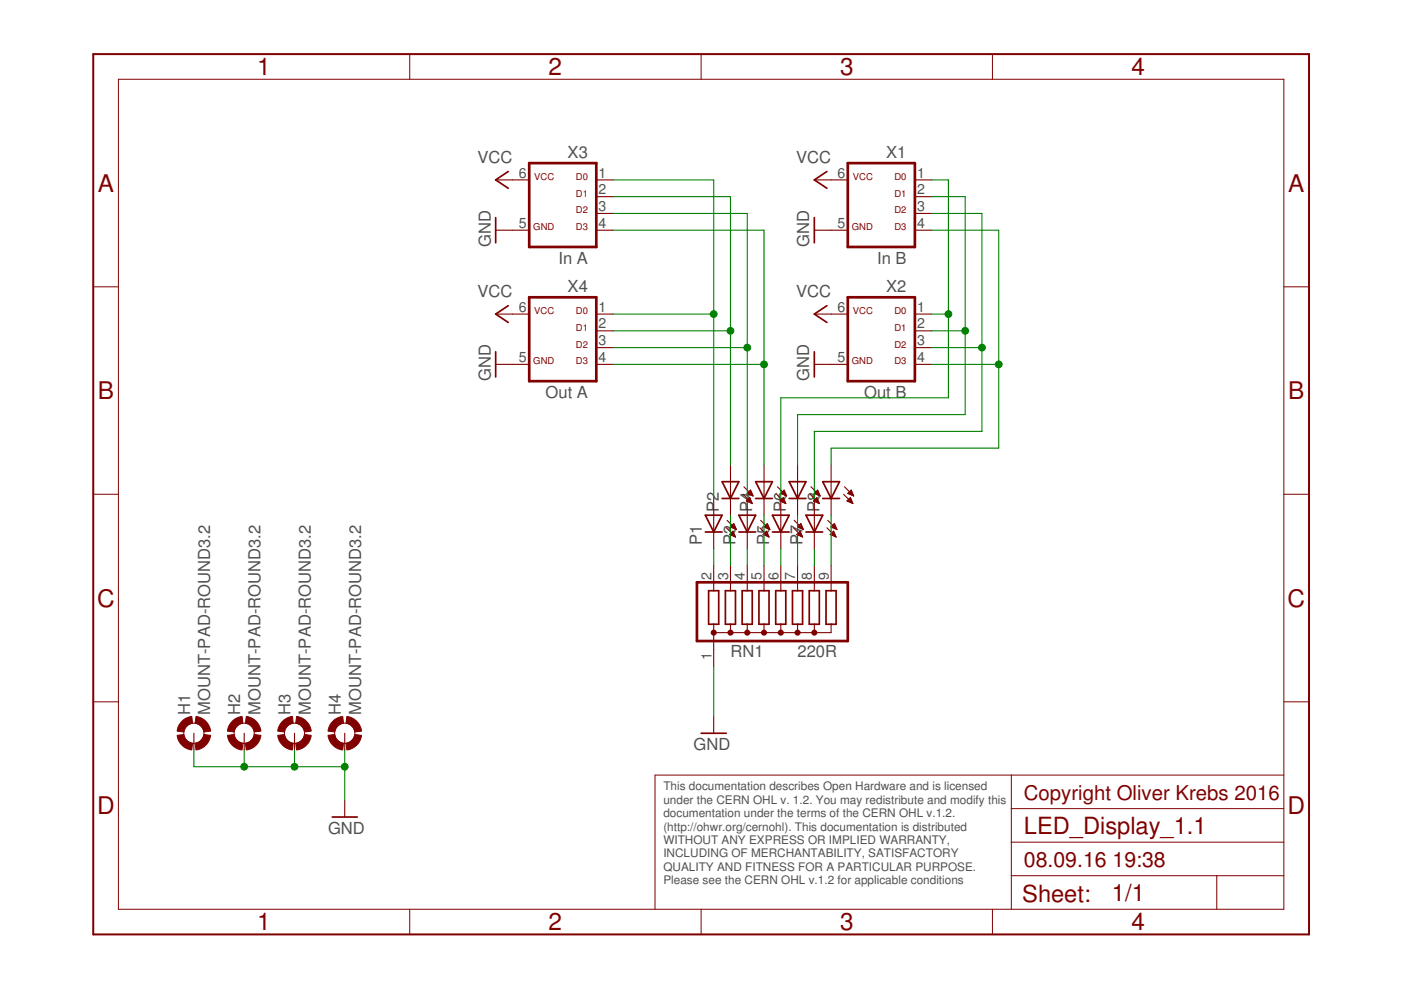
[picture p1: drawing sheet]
<?xml version="1.0" encoding="utf-8"?>
<!DOCTYPE eagle SYSTEM "eagle.dtd">
<eagle version="7.6.0">
<drawing>
<settings>
<setting alwaysvectorfont="no"/>
<setting verticaltext="up"/>
</settings>
<grid distance="0.1" unitdist="inch" unit="inch" style="lines" multiple="1" display="no" altdistance="0.01" altunitdist="inch" altunit="inch"/>
<schematic xreflabel="%F%N/%S.%C%R" xrefpart="/%S.%C%R">
<libraries>
<library name="supply1">
<symbols>
<symbol name="GND">
<wire x1="-1.905" y1="0" x2="1.905" y2="0" width="0.254" layer="94"/>
<text x="-2.54" y="-2.54" size="1.778" layer="96">&gt;VALUE</text>
<pin name="GND" x="0" y="2.54" visible="off" length="short" direction="sup" rot="R270"/>
</symbol>
<symbol name="VCC">
<wire x1="1.27" y1="-1.905" x2="0" y2="0" width="0.254" layer="94"/>
<wire x1="0" y1="0" x2="-1.27" y2="-1.905" width="0.254" layer="94"/>
<text x="-2.54" y="-2.54" size="1.778" layer="96" rot="R90">&gt;VALUE</text>
<pin name="VCC" x="0" y="-2.54" visible="off" length="short" direction="sup" rot="R90"/>
</symbol>
</symbols>
<devicesets>
<deviceset name="GND" prefix="GND">
<gates>
<gate name="1" symbol="GND" x="0" y="0"/>
</gates>
<devices>
<device name="">
<technologies>
<technology name=""/>
</technologies>
</device>
</devices>
</deviceset>
<deviceset name="VCC" prefix="P+">
<gates>
<gate name="VCC" symbol="VCC" x="0" y="0"/>
</gates>
<devices>
<device name="">
<technologies>
<technology name=""/>
</technologies>
</device>
</devices>
</deviceset>
</devicesets>
</library>
<library name="frames">
<symbols>
<symbol name="A5L-LOC">
<wire x1="85.09" y1="3.81" x2="85.09" y2="24.13" width="0.1016" layer="94"/>
<wire x1="85.09" y1="24.13" x2="139.065" y2="24.13" width="0.1016" layer="94"/>
<wire x1="139.065" y1="24.13" x2="180.34" y2="24.13" width="0.1016" layer="94"/>
<wire x1="170.18" y1="3.81" x2="170.18" y2="8.89" width="0.1016" layer="94"/>
<wire x1="170.18" y1="8.89" x2="180.34" y2="8.89" width="0.1016" layer="94"/>
<wire x1="170.18" y1="8.89" x2="139.065" y2="8.89" width="0.1016" layer="94"/>
<wire x1="139.065" y1="8.89" x2="139.065" y2="3.81" width="0.1016" layer="94"/>
<wire x1="139.065" y1="8.89" x2="139.065" y2="13.97" width="0.1016" layer="94"/>
<wire x1="139.065" y1="13.97" x2="180.34" y2="13.97" width="0.1016" layer="94"/>
<wire x1="139.065" y1="13.97" x2="139.065" y2="19.05" width="0.1016" layer="94"/>
<wire x1="139.065" y1="19.05" x2="180.34" y2="19.05" width="0.1016" layer="94"/>
<wire x1="139.065" y1="19.05" x2="139.065" y2="24.13" width="0.1016" layer="94"/>
<text x="140.97" y="15.24" size="2.54" layer="94">&gt;DRAWING_NAME</text>
<text x="140.97" y="10.16" size="2.286" layer="94">&gt;LAST_DATE_TIME</text>
<text x="154.305" y="5.08" size="2.54" layer="94">&gt;SHEET</text>
<text x="140.716" y="4.953" size="2.54" layer="94">Sheet:</text>
<frame x1="0" y1="0" x2="184.15" y2="133.35" columns="4" rows="4" layer="94"/>
</symbol>
</symbols>
<devicesets>
<deviceset name="A5L-LOC" prefix="FRAME" uservalue="yes">
<gates>
<gate name="G$1" symbol="A5L-LOC" x="0" y="0"/>
</gates>
<devices>
<device name="">
<technologies>
<technology name=""/>
</technologies>
</device>
</devices>
</deviceset>
</devicesets>
</library>
<library name="resistor-sil">
<symbols>
<symbol name="R8">
<wire x1="-9.398" y1="-1.27" x2="-9.398" y2="3.81" width="0.254" layer="94"/>
<wire x1="-10.922" y1="3.81" x2="-10.922" y2="-1.27" width="0.254" layer="94"/>
<wire x1="-9.398" y1="3.81" x2="-10.16" y2="3.81" width="0.254" layer="94"/>
<wire x1="-10.922" y1="-1.27" x2="-10.16" y2="-1.27" width="0.254" layer="94"/>
<wire x1="-10.16" y1="-1.27" x2="-10.16" y2="-2.54" width="0.1524" layer="94"/>
<wire x1="-10.16" y1="-1.27" x2="-9.398" y2="-1.27" width="0.254" layer="94"/>
<wire x1="-10.16" y1="5.08" x2="-10.16" y2="3.81" width="0.1524" layer="94"/>
<wire x1="-10.16" y1="3.81" x2="-10.922" y2="3.81" width="0.254" layer="94"/>
<wire x1="-10.16" y1="5.08" x2="-7.62" y2="5.08" width="0.1524" layer="94"/>
<wire x1="-7.62" y1="5.08" x2="-7.62" y2="3.81" width="0.1524" layer="94"/>
<wire x1="-7.62" y1="5.08" x2="-5.08" y2="5.08" width="0.1524" layer="94"/>
<wire x1="-5.08" y1="5.08" x2="-5.08" y2="3.81" width="0.1524" layer="94"/>
<wire x1="-5.08" y1="5.08" x2="-2.54" y2="5.08" width="0.1524" layer="94"/>
<wire x1="-2.54" y1="5.08" x2="-2.54" y2="3.81" width="0.1524" layer="94"/>
<wire x1="-2.54" y1="5.08" x2="0" y2="5.08" width="0.1524" layer="94"/>
<wire x1="0" y1="5.08" x2="0" y2="3.81" width="0.1524" layer="94"/>
<wire x1="0" y1="-2.54" x2="0" y2="-1.27" width="0.1524" layer="94"/>
<wire x1="-2.54" y1="-2.54" x2="-2.54" y2="-1.27" width="0.1524" layer="94"/>
<wire x1="-5.08" y1="-2.54" x2="-5.08" y2="-1.27" width="0.1524" layer="94"/>
<wire x1="-7.62" y1="-2.54" x2="-7.62" y2="-1.27" width="0.1524" layer="94"/>
<wire x1="-7.62" y1="-1.27" x2="-6.858" y2="-1.27" width="0.254" layer="94"/>
<wire x1="-8.382" y1="-1.27" x2="-7.62" y2="-1.27" width="0.254" layer="94"/>
<wire x1="-6.858" y1="3.81" x2="-7.62" y2="3.81" width="0.254" layer="94"/>
<wire x1="-7.62" y1="3.81" x2="-8.382" y2="3.81" width="0.254" layer="94"/>
<wire x1="-6.858" y1="-1.27" x2="-6.858" y2="3.81" width="0.254" layer="94"/>
<wire x1="-8.382" y1="3.81" x2="-8.382" y2="-1.27" width="0.254" layer="94"/>
<wire x1="-4.318" y1="-1.27" x2="-4.318" y2="3.81" width="0.254" layer="94"/>
<wire x1="-1.778" y1="-1.27" x2="-1.778" y2="3.81" width="0.254" layer="94"/>
<wire x1="0.762" y1="-1.27" x2="0.762" y2="3.81" width="0.254" layer="94"/>
<wire x1="-5.842" y1="3.81" x2="-5.842" y2="-1.27" width="0.254" layer="94"/>
<wire x1="-3.302" y1="3.81" x2="-3.302" y2="-1.27" width="0.254" layer="94"/>
<wire x1="-0.762" y1="3.81" x2="-0.762" y2="-1.27" width="0.254" layer="94"/>
<wire x1="-4.318" y1="3.81" x2="-5.08" y2="3.81" width="0.254" layer="94"/>
<wire x1="-1.778" y1="3.81" x2="-2.54" y2="3.81" width="0.254" layer="94"/>
<wire x1="0.762" y1="3.81" x2="0" y2="3.81" width="0.254" layer="94"/>
<wire x1="-5.08" y1="3.81" x2="-5.842" y2="3.81" width="0.254" layer="94"/>
<wire x1="-2.54" y1="3.81" x2="-3.302" y2="3.81" width="0.254" layer="94"/>
<wire x1="0" y1="3.81" x2="-0.762" y2="3.81" width="0.254" layer="94"/>
<wire x1="-5.08" y1="-1.27" x2="-4.318" y2="-1.27" width="0.254" layer="94"/>
<wire x1="-2.54" y1="-1.27" x2="-1.778" y2="-1.27" width="0.254" layer="94"/>
<wire x1="0" y1="-1.27" x2="0.762" y2="-1.27" width="0.254" layer="94"/>
<wire x1="-5.842" y1="-1.27" x2="-5.08" y2="-1.27" width="0.254" layer="94"/>
<wire x1="-3.302" y1="-1.27" x2="-2.54" y2="-1.27" width="0.254" layer="94"/>
<wire x1="-0.762" y1="-1.27" x2="0" y2="-1.27" width="0.254" layer="94"/>
<wire x1="-12.7" y1="6.35" x2="-12.7" y2="-2.54" width="0.4064" layer="94"/>
<wire x1="3.302" y1="-1.27" x2="3.302" y2="3.81" width="0.254" layer="94"/>
<wire x1="1.778" y1="3.81" x2="1.778" y2="-1.27" width="0.254" layer="94"/>
<wire x1="3.302" y1="3.81" x2="2.54" y2="3.81" width="0.254" layer="94"/>
<wire x1="1.778" y1="-1.27" x2="2.54" y2="-1.27" width="0.254" layer="94"/>
<wire x1="2.54" y1="-1.27" x2="2.54" y2="-2.54" width="0.1524" layer="94"/>
<wire x1="2.54" y1="-1.27" x2="3.302" y2="-1.27" width="0.254" layer="94"/>
<wire x1="2.54" y1="5.08" x2="2.54" y2="3.81" width="0.1524" layer="94"/>
<wire x1="2.54" y1="3.81" x2="1.778" y2="3.81" width="0.254" layer="94"/>
<wire x1="2.54" y1="5.08" x2="5.08" y2="5.08" width="0.1524" layer="94"/>
<wire x1="5.08" y1="5.08" x2="5.08" y2="3.81" width="0.1524" layer="94"/>
<wire x1="5.08" y1="5.08" x2="7.62" y2="5.08" width="0.1524" layer="94"/>
<wire x1="7.62" y1="5.08" x2="7.62" y2="3.81" width="0.1524" layer="94"/>
<wire x1="7.62" y1="-2.54" x2="7.62" y2="-1.27" width="0.1524" layer="94"/>
<wire x1="5.08" y1="-2.54" x2="5.08" y2="-1.27" width="0.1524" layer="94"/>
<wire x1="5.08" y1="-1.27" x2="5.842" y2="-1.27" width="0.254" layer="94"/>
<wire x1="4.318" y1="-1.27" x2="5.08" y2="-1.27" width="0.254" layer="94"/>
<wire x1="5.842" y1="3.81" x2="5.08" y2="3.81" width="0.254" layer="94"/>
<wire x1="5.08" y1="3.81" x2="4.318" y2="3.81" width="0.254" layer="94"/>
<wire x1="5.842" y1="-1.27" x2="5.842" y2="3.81" width="0.254" layer="94"/>
<wire x1="4.318" y1="3.81" x2="4.318" y2="-1.27" width="0.254" layer="94"/>
<wire x1="8.382" y1="-1.27" x2="8.382" y2="3.81" width="0.254" layer="94"/>
<wire x1="6.858" y1="3.81" x2="6.858" y2="-1.27" width="0.254" layer="94"/>
<wire x1="8.382" y1="3.81" x2="7.62" y2="3.81" width="0.254" layer="94"/>
<wire x1="7.62" y1="3.81" x2="6.858" y2="3.81" width="0.254" layer="94"/>
<wire x1="7.62" y1="-1.27" x2="8.382" y2="-1.27" width="0.254" layer="94"/>
<wire x1="6.858" y1="-1.27" x2="7.62" y2="-1.27" width="0.254" layer="94"/>
<wire x1="-12.7" y1="6.35" x2="10.16" y2="6.35" width="0.4064" layer="94"/>
<wire x1="10.16" y1="6.35" x2="10.16" y2="-2.54" width="0.4064" layer="94"/>
<wire x1="-12.7" y1="-2.54" x2="10.16" y2="-2.54" width="0.4064" layer="94"/>
<wire x1="0" y1="5.08" x2="2.54" y2="5.08" width="0.1524" layer="94"/>
<wire x1="-10.16" y1="5.08" x2="-10.16" y2="7.62" width="0.1524" layer="94"/>
<circle x="5.08" y="5.08" radius="0.254" width="0.4064" layer="94"/>
<circle x="2.54" y="5.08" radius="0.254" width="0.4064" layer="94"/>
<circle x="0" y="5.08" radius="0.254" width="0.4064" layer="94"/>
<circle x="-2.54" y="5.08" radius="0.254" width="0.4064" layer="94"/>
<circle x="-5.08" y="5.08" radius="0.254" width="0.4064" layer="94"/>
<circle x="-7.62" y="5.08" radius="0.254" width="0.4064" layer="94"/>
<circle x="-10.16" y="5.08" radius="0.254" width="0.4064" layer="94"/>
<text x="-7.62" y="6.985" size="1.778" layer="95">&gt;NAME</text>
<text x="2.54" y="6.985" size="1.778" layer="96">&gt;VALUE</text>
<pin name="1" x="-10.16" y="10.16" visible="pad" length="short" direction="pas" rot="R270"/>
<pin name="2" x="-10.16" y="-5.08" visible="pad" length="short" direction="pas" swaplevel="1" rot="R90"/>
<pin name="3" x="-7.62" y="-5.08" visible="pad" length="short" direction="pas" swaplevel="1" rot="R90"/>
<pin name="4" x="-5.08" y="-5.08" visible="pad" length="short" direction="pas" swaplevel="1" rot="R90"/>
<pin name="5" x="-2.54" y="-5.08" visible="pad" length="short" direction="pas" swaplevel="1" rot="R90"/>
<pin name="6" x="0" y="-5.08" visible="pad" length="short" direction="pas" swaplevel="1" rot="R90"/>
<pin name="7" x="2.54" y="-5.08" visible="pad" length="short" direction="pas" swaplevel="1" rot="R90"/>
<pin name="8" x="5.08" y="-5.08" visible="pad" length="short" direction="pas" swaplevel="1" rot="R90"/>
<pin name="9" x="7.62" y="-5.08" visible="pad" length="short" direction="pas" swaplevel="1" rot="R90"/>
</symbol>
</symbols>
<devicesets>
<deviceset name="G08R" prefix="RN" uservalue="yes">
<gates>
<gate name="G$1" symbol="R8" x="0" y="0"/>
</gates>
<devices>
<device name="" package="SIL9">
<connects>
<connect gate="G$1" pin="1" pad="1"/>
<connect gate="G$1" pin="2" pad="2"/>
<connect gate="G$1" pin="3" pad="3"/>
<connect gate="G$1" pin="4" pad="4"/>
<connect gate="G$1" pin="5" pad="5"/>
<connect gate="G$1" pin="6" pad="6"/>
<connect gate="G$1" pin="7" pad="7"/>
<connect gate="G$1" pin="8" pad="8"/>
<connect gate="G$1" pin="9" pad="9"/>
</connects>
<technologies>
<technology name="">
<attribute name="MF" value="" constant="no"/>
<attribute name="MPN" value="" constant="no"/>
<attribute name="OC_FARNELL" value="unknown" constant="no"/>
<attribute name="OC_NEWARK" value="unknown" constant="no"/>
</technology>
</technologies>
</device>
</devices>
</deviceset>
</devicesets>
</library>
<library name="01-my-led">
<symbols>
<symbol name="LED">
<wire x1="1.27" y1="0" x2="0" y2="-2.54" width="0.254" layer="94"/>
<wire x1="0" y1="-2.54" x2="-1.27" y2="0" width="0.254" layer="94"/>
<wire x1="1.27" y1="-2.54" x2="0" y2="-2.54" width="0.254" layer="94"/>
<wire x1="0" y1="-2.54" x2="-1.27" y2="-2.54" width="0.254" layer="94"/>
<wire x1="1.27" y1="0" x2="0" y2="0" width="0.254" layer="94"/>
<wire x1="0" y1="0" x2="-1.27" y2="0" width="0.254" layer="94"/>
<wire x1="0" y1="0" x2="0" y2="-2.54" width="0.1524" layer="94"/>
<wire x1="-2.032" y1="-0.762" x2="-3.429" y2="-2.159" width="0.1524" layer="94"/>
<wire x1="-1.905" y1="-1.905" x2="-3.302" y2="-3.302" width="0.1524" layer="94"/>
<text x="3.556" y="-4.572" size="1.778" layer="95" rot="R90">&gt;NAME</text>
<text x="5.715" y="-4.572" size="1.778" layer="96" rot="R90">&gt;VALUE</text>
<pin name="C" x="0" y="-5.08" visible="off" length="short" direction="pas" rot="R90"/>
<pin name="A" x="0" y="2.54" visible="off" length="short" direction="pas" rot="R270"/>
<polygon width="0.1524" layer="94">
<vertex x="-3.429" y="-2.159"/>
<vertex x="-3.048" y="-1.27"/>
<vertex x="-2.54" y="-1.778"/>
</polygon>
<polygon width="0.1524" layer="94">
<vertex x="-3.302" y="-3.302"/>
<vertex x="-2.921" y="-2.413"/>
<vertex x="-2.413" y="-2.921"/>
</polygon>
</symbol>
</symbols>
<devicesets>
<deviceset name="LED" prefix="LED" uservalue="yes">
<gates>
<gate name="G$1" symbol="LED" x="0" y="0"/>
</gates>
<devices>
<device name="SMT1206" package="1206">
<connects>
<connect gate="G$1" pin="A" pad="A"/>
<connect gate="G$1" pin="C" pad="C"/>
</connects>
<technologies>
<technology name=""/>
</technologies>
</device>
<device name="LD260" package="LD260">
<connects>
<connect gate="G$1" pin="A" pad="A"/>
<connect gate="G$1" pin="C" pad="K"/>
</connects>
<technologies>
<technology name=""/>
</technologies>
</device>
<device name="SQR2X5" package="LED2X5">
<connects>
<connect gate="G$1" pin="A" pad="A"/>
<connect gate="G$1" pin="C" pad="K"/>
</connects>
<technologies>
<technology name=""/>
</technologies>
</device>
<device name="3MM" package="LED3MM">
<connects>
<connect gate="G$1" pin="A" pad="A"/>
<connect gate="G$1" pin="C" pad="K"/>
</connects>
<technologies>
<technology name=""/>
</technologies>
</device>
<device name="5MM" package="LED5MM">
<connects>
<connect gate="G$1" pin="A" pad="A"/>
<connect gate="G$1" pin="C" pad="K"/>
</connects>
<technologies>
<technology name=""/>
</technologies>
</device>
<device name="LSU260" package="LSU260">
<connects>
<connect gate="G$1" pin="A" pad="A"/>
<connect gate="G$1" pin="C" pad="K"/>
</connects>
<technologies>
<technology name=""/>
</technologies>
</device>
<device name="LZR181" package="LZR181">
<connects>
<connect gate="G$1" pin="A" pad="A"/>
<connect gate="G$1" pin="C" pad="K"/>
</connects>
<technologies>
<technology name=""/>
</technologies>
</device>
<device name="B152" package="Q62902-B152">
<connects>
<connect gate="G$1" pin="A" pad="A"/>
<connect gate="G$1" pin="C" pad="K"/>
</connects>
<technologies>
<technology name=""/>
</technologies>
</device>
<device name="B153" package="Q62902-B153">
<connects>
<connect gate="G$1" pin="A" pad="A"/>
<connect gate="G$1" pin="C" pad="K"/>
</connects>
<technologies>
<technology name=""/>
</technologies>
</device>
<device name="B155" package="Q62902-B155">
<connects>
<connect gate="G$1" pin="A" pad="A"/>
<connect gate="G$1" pin="C" pad="K"/>
</connects>
<technologies>
<technology name=""/>
</technologies>
</device>
<device name="B156" package="Q62902-B156">
<connects>
<connect gate="G$1" pin="A" pad="A"/>
<connect gate="G$1" pin="C" pad="K"/>
</connects>
<technologies>
<technology name=""/>
</technologies>
</device>
<device name="SFH480" package="SFH480">
<connects>
<connect gate="G$1" pin="A" pad="A"/>
<connect gate="G$1" pin="C" pad="K"/>
</connects>
<technologies>
<technology name=""/>
</technologies>
</device>
<device name="SFH482" package="SFH482">
<connects>
<connect gate="G$1" pin="A" pad="A"/>
<connect gate="G$1" pin="C" pad="K"/>
</connects>
<technologies>
<technology name=""/>
</technologies>
</device>
<device name="SQR5.7X3.2" package="U57X32">
<connects>
<connect gate="G$1" pin="A" pad="A"/>
<connect gate="G$1" pin="C" pad="K"/>
</connects>
<technologies>
<technology name=""/>
</technologies>
</device>
<device name="IRL80A" package="IRL80A">
<connects>
<connect gate="G$1" pin="A" pad="A"/>
<connect gate="G$1" pin="C" pad="K"/>
</connects>
<technologies>
<technology name=""/>
</technologies>
</device>
<device name="P-LCC-2" package="P-LCC-2">
<connects>
<connect gate="G$1" pin="A" pad="A"/>
<connect gate="G$1" pin="C" pad="C"/>
</connects>
<technologies>
<technology name=""/>
</technologies>
</device>
<device name="MINI-TOP" package="OSRAM-MINI-TOP-LED">
<connects>
<connect gate="G$1" pin="A" pad="A"/>
<connect gate="G$1" pin="C" pad="C"/>
</connects>
<technologies>
<technology name=""/>
</technologies>
</device>
<device name="SIDELED" package="OSRAM-SIDELED">
<connects>
<connect gate="G$1" pin="A" pad="A"/>
<connect gate="G$1" pin="C" pad="C"/>
</connects>
<technologies>
<technology name=""/>
</technologies>
</device>
<device name="SMART-LED" package="SMART-LED">
<connects>
<connect gate="G$1" pin="A" pad="A"/>
<connect gate="G$1" pin="C" pad="B"/>
</connects>
<technologies>
<technology name=""/>
</technologies>
</device>
<device name="P-LCC-2-BACK" package="P-LCC-2-TOPLED-RG">
<connects>
<connect gate="G$1" pin="A" pad="A"/>
<connect gate="G$1" pin="C" pad="C"/>
</connects>
<technologies>
<technology name=""/>
</technologies>
</device>
<device name="MICRO-SIDELED" package="MICRO-SIDELED">
<connects>
<connect gate="G$1" pin="A" pad="A"/>
<connect gate="G$1" pin="C" pad="C"/>
</connects>
<technologies>
<technology name=""/>
</technologies>
</device>
<device name="P-LCC-4" package="P-LCC-4">
<connects>
<connect gate="G$1" pin="A" pad="A"/>
<connect gate="G$1" pin="C" pad="C@4"/>
</connects>
<technologies>
<technology name=""/>
</technologies>
</device>
<device name="CHIP-LED0603" package="CHIP-LED0603">
<connects>
<connect gate="G$1" pin="A" pad="A"/>
<connect gate="G$1" pin="C" pad="C"/>
</connects>
<technologies>
<technology name=""/>
</technologies>
</device>
<device name="CHIP-LED0805" package="CHIP-LED0805">
<connects>
<connect gate="G$1" pin="A" pad="A"/>
<connect gate="G$1" pin="C" pad="C"/>
</connects>
<technologies>
<technology name=""/>
</technologies>
</device>
<device name="TOPLED-SANTANA" package="MINI-TOPLED-SANTANA">
<connects>
<connect gate="G$1" pin="A" pad="A"/>
<connect gate="G$1" pin="C" pad="C"/>
</connects>
<technologies>
<technology name=""/>
</technologies>
</device>
<device name="CHIPLED_0805" package="CHIPLED_0805">
<connects>
<connect gate="G$1" pin="A" pad="A"/>
<connect gate="G$1" pin="C" pad="C"/>
</connects>
<technologies>
<technology name=""/>
</technologies>
</device>
<device name="CHIPLED_1206" package="CHIPLED_1206">
<connects>
<connect gate="G$1" pin="A" pad="A"/>
<connect gate="G$1" pin="C" pad="C"/>
</connects>
<technologies>
<technology name=""/>
</technologies>
</device>
<device name="CHIPLED_0603" package="CHIPLED_0603">
<connects>
<connect gate="G$1" pin="A" pad="A"/>
<connect gate="G$1" pin="C" pad="C"/>
</connects>
<technologies>
<technology name=""/>
</technologies>
</device>
<device name="CHIPLED-0603-TTW" package="CHIPLED-0603-TTW">
<connects>
<connect gate="G$1" pin="A" pad="A@1"/>
<connect gate="G$1" pin="C" pad="C@1"/>
</connects>
<technologies>
<technology name=""/>
</technologies>
</device>
<device name="" package="SMARTLED-TTW">
<connects>
<connect gate="G$1" pin="A" pad="A@1"/>
<connect gate="G$1" pin="C" pad="C@1"/>
</connects>
<technologies>
<technology name=""/>
</technologies>
</device>
<device name="-LUMILED+" package="LUMILED+">
<connects>
<connect gate="G$1" pin="A" pad="2+"/>
<connect gate="G$1" pin="C" pad="4-"/>
</connects>
<technologies>
<technology name=""/>
</technologies>
</device>
<device name="-LUMILED" package="LUMILED">
<connects>
<connect gate="G$1" pin="A" pad="2+"/>
<connect gate="G$1" pin="C" pad="4-"/>
</connects>
<technologies>
<technology name=""/>
</technologies>
</device>
<device name="10MM" package="LED10MM">
<connects>
<connect gate="G$1" pin="A" pad="A"/>
<connect gate="G$1" pin="C" pad="K"/>
</connects>
<technologies>
<technology name=""/>
</technologies>
</device>
<device name="KA-3528ASYC" package="KA-3528ASYC">
<connects>
<connect gate="G$1" pin="A" pad="A"/>
<connect gate="G$1" pin="C" pad="C"/>
</connects>
<technologies>
<technology name=""/>
</technologies>
</device>
<device name="SML0805" package="SML0805">
<connects>
<connect gate="G$1" pin="A" pad="A"/>
<connect gate="G$1" pin="C" pad="C"/>
</connects>
<technologies>
<technology name=""/>
</technologies>
</device>
<device name="SML1206" package="SML1206">
<connects>
<connect gate="G$1" pin="A" pad="A"/>
<connect gate="G$1" pin="C" pad="C"/>
</connects>
<technologies>
<technology name=""/>
</technologies>
</device>
<device name="SML0603" package="SML0603">
<connects>
<connect gate="G$1" pin="A" pad="A"/>
<connect gate="G$1" pin="C" pad="C"/>
</connects>
<technologies>
<technology name=""/>
</technologies>
</device>
</devices>
</deviceset>
</devicesets>
</library>
<library name="01-my-con">
<symbols>
<symbol name="06DP">
<wire x1="5.08" y1="-7.62" x2="-5.08" y2="-7.62" width="0.4064" layer="94"/>
<wire x1="-5.08" y1="5.08" x2="-5.08" y2="-7.62" width="0.4064" layer="94"/>
<wire x1="5.08" y1="-7.62" x2="5.08" y2="5.08" width="0.4064" layer="94"/>
<wire x1="-5.08" y1="5.08" x2="5.08" y2="5.08" width="0.4064" layer="94"/>
<text x="-3.81" y="-10.16" size="1.778" layer="96">&gt;VALUE</text>
<text x="-3.81" y="5.842" size="1.778" layer="95">&gt;NAME</text>
<pin name="1" x="-7.62" y="2.54" visible="pad" length="short" direction="pas" swaplevel="1"/>
<pin name="2" x="-7.62" y="0" visible="pad" length="short" direction="pas" swaplevel="1"/>
<pin name="3" x="-7.62" y="-2.54" visible="pad" length="short" direction="pas" swaplevel="1"/>
<pin name="4" x="-7.62" y="-5.08" visible="pad" length="short" direction="pas" swaplevel="1"/>
<pin name="5" x="7.62" y="-5.08" visible="pad" length="short" direction="pas" swaplevel="1" rot="R180"/>
<pin name="6" x="7.62" y="2.54" visible="pad" length="short" direction="pas" swaplevel="1" rot="R180"/>
<text x="1.27" y="2.54" size="1.016" layer="94">VCC</text>
<text x="1.27" y="-5.08" size="1.016" layer="94">GND</text>
<text x="-3.81" y="2.54" size="1.016" layer="94">D0</text>
<text x="-3.81" y="-2.54" size="1.016" layer="94">D2</text>
<text x="-3.81" y="-5.08" size="1.016" layer="94">D3</text>
<text x="-3.81" y="0" size="1.016" layer="94">D1</text>
</symbol>
</symbols>
<devicesets>
<deviceset name="ML6D" prefix="SV" uservalue="yes">
<gates>
<gate name="G$1" symbol="06DP" x="0" y="0"/>
</gates>
<devices>
<device name="" package="ML-6">
<connects>
<connect gate="G$1" pin="1" pad="1"/>
<connect gate="G$1" pin="2" pad="2"/>
<connect gate="G$1" pin="3" pad="3"/>
<connect gate="G$1" pin="4" pad="4"/>
<connect gate="G$1" pin="5" pad="5"/>
<connect gate="G$1" pin="6" pad="6"/>
</connects>
<technologies>
<technology name=""/>
</technologies>
</device>
</devices>
</deviceset>
</devicesets>
</library>
<library name="holes">
<symbols>
<symbol name="MOUNT-PAD">
<wire x1="0.254" y1="2.032" x2="2.032" y2="0.254" width="1.016" layer="94" curve="-75.749967" cap="flat"/>
<wire x1="-2.032" y1="0.254" x2="-0.254" y2="2.032" width="1.016" layer="94" curve="-75.749967" cap="flat"/>
<wire x1="-2.032" y1="-0.254" x2="-0.254" y2="-2.032" width="1.016" layer="94" curve="75.749967" cap="flat"/>
<wire x1="0.254" y1="-2.032" x2="2.032" y2="-0.254" width="1.016" layer="94" curve="75.749967" cap="flat"/>
<circle x="0" y="0" radius="1.524" width="0.0508" layer="94"/>
<text x="2.794" y="0.5842" size="1.778" layer="95">&gt;NAME</text>
<text x="2.794" y="-2.4638" size="1.778" layer="96">&gt;VALUE</text>
<pin name="MOUNT" x="-2.54" y="0" visible="off" length="short" direction="pas"/>
</symbol>
</symbols>
<devicesets>
<deviceset name="MOUNT-PAD-ROUND" prefix="H">
<gates>
<gate name="G$1" symbol="MOUNT-PAD" x="0" y="0"/>
</gates>
<devices>
<device name="2.8" package="2,8-PAD">
<connects>
<connect gate="G$1" pin="MOUNT" pad="B2,8"/>
</connects>
<technologies>
<technology name=""/>
</technologies>
</device>
<device name="3.0" package="3,0-PAD">
<connects>
<connect gate="G$1" pin="MOUNT" pad="B3,0"/>
</connects>
<technologies>
<technology name=""/>
</technologies>
</device>
<device name="3.2" package="3,2-PAD">
<connects>
<connect gate="G$1" pin="MOUNT" pad="B3,2"/>
</connects>
<technologies>
<technology name=""/>
</technologies>
</device>
<device name="3.3" package="3,3-PAD">
<connects>
<connect gate="G$1" pin="MOUNT" pad="B3,3"/>
</connects>
<technologies>
<technology name=""/>
</technologies>
</device>
<device name="3.6" package="3,6-PAD">
<connects>
<connect gate="G$1" pin="MOUNT" pad="B3,6"/>
</connects>
<technologies>
<technology name=""/>
</technologies>
</device>
<device name="4.1" package="4,1-PAD">
<connects>
<connect gate="G$1" pin="MOUNT" pad="B4,1"/>
</connects>
<technologies>
<technology name=""/>
</technologies>
</device>
<device name="4.3" package="4,3-PAD">
<connects>
<connect gate="G$1" pin="MOUNT" pad="B4,3"/>
</connects>
<technologies>
<technology name=""/>
</technologies>
</device>
<device name="4.5" package="4,5-PAD">
<connects>
<connect gate="G$1" pin="MOUNT" pad="B4,5"/>
</connects>
<technologies>
<technology name=""/>
</technologies>
</device>
<device name="5.0" package="5,0-PAD">
<connects>
<connect gate="G$1" pin="MOUNT" pad="B5"/>
</connects>
<technologies>
<technology name=""/>
</technologies>
</device>
<device name="5.5" package="5,5-PAD">
<connects>
<connect gate="G$1" pin="MOUNT" pad="B5,5"/>
</connects>
<technologies>
<technology name=""/>
</technologies>
</device>
</devices>
</deviceset>
</devicesets>
</library>
</libraries>
<attributes>
</attributes>
<variantdefs>
</variantdefs>
<classes>
<class number="0" name="default" width="0" drill="0">
</class>
</classes>
<parts>
<part name="X1" library="01-my-con" deviceset="ML6D" device="" value="In B"/>
<part name="GND1" library="supply1" deviceset="GND" device=""/>
<part name="P+2" library="supply1" deviceset="VCC" device=""/>
<part name="FRAME1" library="frames" deviceset="A5L-LOC" device=""/>
<part name="X3" library="01-my-con" deviceset="ML6D" device="" value="In A"/>
<part name="GND2" library="supply1" deviceset="GND" device=""/>
<part name="P+1" library="supply1" deviceset="VCC" device=""/>
<part name="X2" library="01-my-con" deviceset="ML6D" device="" value="Out B"/>
<part name="X4" library="01-my-con" deviceset="ML6D" device="" value="Out A"/>
<part name="GND5" library="supply1" deviceset="GND" device=""/>
<part name="P+4" library="supply1" deviceset="VCC" device=""/>
<part name="P+5" library="supply1" deviceset="VCC" device=""/>
<part name="GND6" library="supply1" deviceset="GND" device=""/>
<part name="RN1" library="resistor-sil" deviceset="G08R" device="" value="220R"/>
<part name="GND7" library="supply1" deviceset="GND" device=""/>
<part name="P5" library="01-my-led" deviceset="LED" device="3MM"/>
<part name="P6" library="01-my-led" deviceset="LED" device="3MM"/>
<part name="P7" library="01-my-led" deviceset="LED" device="3MM"/>
<part name="P8" library="01-my-led" deviceset="LED" device="3MM"/>
<part name="P1" library="01-my-led" deviceset="LED" device="3MM"/>
<part name="P2" library="01-my-led" deviceset="LED" device="3MM"/>
<part name="P3" library="01-my-led" deviceset="LED" device="3MM"/>
<part name="P4" library="01-my-led" deviceset="LED" device="3MM"/>
<part name="H1" library="holes" deviceset="MOUNT-PAD-ROUND" device="3.2"/>
<part name="H2" library="holes" deviceset="MOUNT-PAD-ROUND" device="3.2"/>
<part name="H3" library="holes" deviceset="MOUNT-PAD-ROUND" device="3.2"/>
<part name="H4" library="holes" deviceset="MOUNT-PAD-ROUND" device="3.2"/>
<part name="GND4" library="supply1" deviceset="GND" device=""/>
</parts>
<sheets>
<sheet>
<plain>
<text x="86.36" y="7.62" size="1.27" layer="97" distance="60">This documentation describes Open Hardware and is licensed 
under the CERN OHL v. 1.2. You may redistribute and modify this 
documentation under the terms of the CERN OHL v.1.2. 
(http://ohwr.org/cernohl). This documentation is distributed
WITHOUT ANY EXPRESS OR IMPLIED WARRANTY, 
INCLUDING OF MERCHANTABILITY, SATISFACTORY 
QUALITY AND FITNESS FOR A PARTICULAR PURPOSE. 
Please see the CERN OHL v.1.2 for applicable conditions</text>
<text x="140.97" y="20.32" size="2.1844" layer="94" distance="60">Copyright Oliver Krebs 2016</text>
</plain>
<instances>
<instance part="X1" gate="G$1" x="119.38" y="111.76" rot="MR0"/>
<instance part="GND1" gate="1" x="109.22" y="106.68" rot="MR90"/>
<instance part="P+2" gate="VCC" x="109.22" y="114.3" rot="MR270"/>
<instance part="FRAME1" gate="G$1" x="0" y="0"/>
<instance part="X3" gate="G$1" x="71.12" y="111.76" rot="MR0"/>
<instance part="GND2" gate="1" x="60.96" y="106.68" rot="MR90"/>
<instance part="P+1" gate="VCC" x="60.96" y="114.3" rot="MR270"/>
<instance part="X2" gate="G$1" x="119.38" y="91.44" rot="MR0"/>
<instance part="X4" gate="G$1" x="71.12" y="91.44" rot="MR0"/>
<instance part="GND5" gate="1" x="60.96" y="86.36" rot="MR90"/>
<instance part="P+4" gate="VCC" x="60.96" y="93.98" rot="MR270"/>
<instance part="P+5" gate="VCC" x="109.22" y="93.98" rot="MR270"/>
<instance part="GND6" gate="1" x="109.22" y="86.36" rot="MR90"/>
<instance part="RN1" gate="G$1" x="104.14" y="50.8" rot="MR180"/>
<instance part="GND7" gate="1" x="93.98" y="30.48" rot="MR0"/>
<instance part="P5" gate="G$1" x="104.14" y="63.5" rot="MR0"/>
<instance part="P6" gate="G$1" x="106.68" y="68.58" rot="MR0"/>
<instance part="P7" gate="G$1" x="109.22" y="63.5" rot="MR0"/>
<instance part="P8" gate="G$1" x="111.76" y="68.58" rot="MR0"/>
<instance part="P1" gate="G$1" x="93.98" y="63.5" rot="MR0"/>
<instance part="P2" gate="G$1" x="96.52" y="68.58" rot="MR0"/>
<instance part="P3" gate="G$1" x="99.06" y="63.5" rot="MR0"/>
<instance part="P4" gate="G$1" x="101.6" y="68.58" rot="MR0"/>
<instance part="H1" gate="G$1" x="15.24" y="30.48" rot="R90"/>
<instance part="H2" gate="G$1" x="22.86" y="30.48" rot="R90"/>
<instance part="H3" gate="G$1" x="30.48" y="30.48" rot="R90"/>
<instance part="H4" gate="G$1" x="38.1" y="30.48" rot="R90"/>
<instance part="GND4" gate="1" x="38.1" y="17.78"/>
</instances>
<busses>
</busses>
<nets>
<net name="GND" class="0">
<segment>
<pinref part="X1" gate="G$1" pin="5"/>
<pinref part="GND1" gate="1" pin="GND"/>
</segment>
<segment>
<pinref part="X3" gate="G$1" pin="5"/>
<pinref part="GND2" gate="1" pin="GND"/>
</segment>
<segment>
<pinref part="X4" gate="G$1" pin="5"/>
<pinref part="GND5" gate="1" pin="GND"/>
</segment>
<segment>
<pinref part="X2" gate="G$1" pin="5"/>
<pinref part="GND6" gate="1" pin="GND"/>
</segment>
<segment>
<pinref part="GND7" gate="1" pin="GND"/>
<pinref part="RN1" gate="G$1" pin="1"/>
<wire x1="93.98" y1="33.02" x2="93.98" y2="40.64" width="0.1524" layer="91"/>
</segment>
<segment>
<pinref part="H1" gate="G$1" pin="MOUNT"/>
<wire x1="15.24" y1="27.94" x2="15.24" y2="25.4" width="0.1524" layer="91"/>
<pinref part="GND4" gate="1" pin="GND"/>
<wire x1="15.24" y1="25.4" x2="22.86" y2="25.4" width="0.1524" layer="91"/>
<wire x1="22.86" y1="25.4" x2="30.48" y2="25.4" width="0.1524" layer="91"/>
<wire x1="30.48" y1="25.4" x2="38.1" y2="25.4" width="0.1524" layer="91"/>
<wire x1="38.1" y1="25.4" x2="38.1" y2="20.32" width="0.1524" layer="91"/>
<pinref part="H4" gate="G$1" pin="MOUNT"/>
<wire x1="38.1" y1="27.94" x2="38.1" y2="25.4" width="0.1524" layer="91"/>
<junction x="38.1" y="25.4"/>
<pinref part="H3" gate="G$1" pin="MOUNT"/>
<wire x1="30.48" y1="27.94" x2="30.48" y2="25.4" width="0.1524" layer="91"/>
<junction x="30.48" y="25.4"/>
<pinref part="H2" gate="G$1" pin="MOUNT"/>
<wire x1="22.86" y1="27.94" x2="22.86" y2="25.4" width="0.1524" layer="91"/>
<junction x="22.86" y="25.4"/>
</segment>
</net>
<net name="VCC" class="0">
<segment>
<pinref part="X1" gate="G$1" pin="6"/>
<pinref part="P+2" gate="VCC" pin="VCC"/>
</segment>
<segment>
<pinref part="X3" gate="G$1" pin="6"/>
<pinref part="P+1" gate="VCC" pin="VCC"/>
</segment>
<segment>
<pinref part="X4" gate="G$1" pin="6"/>
<pinref part="P+4" gate="VCC" pin="VCC"/>
</segment>
<segment>
<pinref part="X2" gate="G$1" pin="6"/>
<pinref part="P+5" gate="VCC" pin="VCC"/>
</segment>
</net>
<net name="N$1" class="0">
<segment>
<pinref part="X1" gate="G$1" pin="1"/>
<wire x1="127" y1="114.3" x2="129.54" y2="114.3" width="0.1524" layer="91"/>
<wire x1="129.54" y1="114.3" x2="129.54" y2="93.98" width="0.1524" layer="91"/>
<pinref part="X2" gate="G$1" pin="1"/>
<wire x1="129.54" y1="93.98" x2="127" y2="93.98" width="0.1524" layer="91"/>
<pinref part="P5" gate="G$1" pin="A"/>
<wire x1="129.54" y1="93.98" x2="129.54" y2="81.28" width="0.1524" layer="91"/>
<wire x1="129.54" y1="81.28" x2="104.14" y2="81.28" width="0.1524" layer="91"/>
<wire x1="104.14" y1="81.28" x2="104.14" y2="66.04" width="0.1524" layer="91"/>
<junction x="129.54" y="93.98"/>
</segment>
</net>
<net name="N$2" class="0">
<segment>
<pinref part="X1" gate="G$1" pin="2"/>
<wire x1="127" y1="111.76" x2="132.08" y2="111.76" width="0.1524" layer="91"/>
<pinref part="X2" gate="G$1" pin="2"/>
<wire x1="127" y1="91.44" x2="132.08" y2="91.44" width="0.1524" layer="91"/>
<wire x1="132.08" y1="91.44" x2="132.08" y2="111.76" width="0.1524" layer="91"/>
<wire x1="132.08" y1="91.44" x2="132.08" y2="78.74" width="0.1524" layer="91"/>
<junction x="132.08" y="91.44"/>
<pinref part="P6" gate="G$1" pin="A"/>
<wire x1="132.08" y1="78.74" x2="106.68" y2="78.74" width="0.1524" layer="91"/>
<wire x1="106.68" y1="78.74" x2="106.68" y2="71.12" width="0.1524" layer="91"/>
</segment>
</net>
<net name="N$4" class="0">
<segment>
<pinref part="X1" gate="G$1" pin="4"/>
<wire x1="127" y1="106.68" x2="137.16" y2="106.68" width="0.1524" layer="91"/>
<pinref part="X2" gate="G$1" pin="4"/>
<wire x1="127" y1="86.36" x2="137.16" y2="86.36" width="0.1524" layer="91"/>
<wire x1="137.16" y1="86.36" x2="137.16" y2="106.68" width="0.1524" layer="91"/>
<wire x1="137.16" y1="86.36" x2="137.16" y2="73.66" width="0.1524" layer="91"/>
<junction x="137.16" y="86.36"/>
<pinref part="P8" gate="G$1" pin="A"/>
<wire x1="137.16" y1="73.66" x2="111.76" y2="73.66" width="0.1524" layer="91"/>
<wire x1="111.76" y1="73.66" x2="111.76" y2="71.12" width="0.1524" layer="91"/>
</segment>
</net>
<net name="N$7" class="0">
<segment>
<pinref part="X1" gate="G$1" pin="3"/>
<wire x1="127" y1="109.22" x2="134.62" y2="109.22" width="0.1524" layer="91"/>
<pinref part="X2" gate="G$1" pin="3"/>
<wire x1="127" y1="88.9" x2="134.62" y2="88.9" width="0.1524" layer="91"/>
<wire x1="134.62" y1="88.9" x2="134.62" y2="109.22" width="0.1524" layer="91"/>
<wire x1="134.62" y1="88.9" x2="134.62" y2="76.2" width="0.1524" layer="91"/>
<wire x1="134.62" y1="76.2" x2="109.22" y2="76.2" width="0.1524" layer="91"/>
<wire x1="109.22" y1="76.2" x2="109.22" y2="66.04" width="0.1524" layer="91"/>
<junction x="134.62" y="88.9"/>
<pinref part="P7" gate="G$1" pin="A"/>
</segment>
</net>
<net name="N$3" class="0">
<segment>
<pinref part="X3" gate="G$1" pin="1"/>
<wire x1="78.74" y1="114.3" x2="93.98" y2="114.3" width="0.1524" layer="91"/>
<pinref part="X4" gate="G$1" pin="1"/>
<wire x1="78.74" y1="93.98" x2="93.98" y2="93.98" width="0.1524" layer="91"/>
<wire x1="93.98" y1="93.98" x2="93.98" y2="114.3" width="0.1524" layer="91"/>
<wire x1="93.98" y1="93.98" x2="93.98" y2="66.04" width="0.1524" layer="91"/>
<junction x="93.98" y="93.98"/>
<pinref part="P1" gate="G$1" pin="A"/>
</segment>
</net>
<net name="N$8" class="0">
<segment>
<pinref part="X3" gate="G$1" pin="2"/>
<wire x1="78.74" y1="111.76" x2="96.52" y2="111.76" width="0.1524" layer="91"/>
<wire x1="96.52" y1="111.76" x2="96.52" y2="91.44" width="0.1524" layer="91"/>
<pinref part="X4" gate="G$1" pin="2"/>
<wire x1="96.52" y1="91.44" x2="78.74" y2="91.44" width="0.1524" layer="91"/>
<pinref part="P2" gate="G$1" pin="A"/>
<wire x1="96.52" y1="91.44" x2="96.52" y2="71.12" width="0.1524" layer="91"/>
<junction x="96.52" y="91.44"/>
</segment>
</net>
<net name="N$9" class="0">
<segment>
<pinref part="X3" gate="G$1" pin="4"/>
<wire x1="78.74" y1="106.68" x2="101.6" y2="106.68" width="0.1524" layer="91"/>
<pinref part="X4" gate="G$1" pin="4"/>
<wire x1="78.74" y1="86.36" x2="101.6" y2="86.36" width="0.1524" layer="91"/>
<wire x1="101.6" y1="86.36" x2="101.6" y2="106.68" width="0.1524" layer="91"/>
<pinref part="P4" gate="G$1" pin="A"/>
<wire x1="101.6" y1="71.12" x2="101.6" y2="86.36" width="0.1524" layer="91"/>
<junction x="101.6" y="86.36"/>
</segment>
</net>
<net name="N$10" class="0">
<segment>
<pinref part="X3" gate="G$1" pin="3"/>
<wire x1="78.74" y1="109.22" x2="99.06" y2="109.22" width="0.1524" layer="91"/>
<pinref part="X4" gate="G$1" pin="3"/>
<wire x1="78.74" y1="88.9" x2="99.06" y2="88.9" width="0.1524" layer="91"/>
<wire x1="99.06" y1="88.9" x2="99.06" y2="109.22" width="0.1524" layer="91"/>
<pinref part="P3" gate="G$1" pin="A"/>
<wire x1="99.06" y1="66.04" x2="99.06" y2="88.9" width="0.1524" layer="91"/>
<junction x="99.06" y="88.9"/>
</segment>
</net>
<net name="N$6" class="0">
<segment>
<pinref part="P5" gate="G$1" pin="C"/>
<pinref part="RN1" gate="G$1" pin="6"/>
<wire x1="104.14" y1="58.42" x2="104.14" y2="55.88" width="0.1524" layer="91"/>
</segment>
</net>
<net name="N$11" class="0">
<segment>
<pinref part="P6" gate="G$1" pin="C"/>
<pinref part="RN1" gate="G$1" pin="7"/>
<wire x1="106.68" y1="63.5" x2="106.68" y2="55.88" width="0.1524" layer="91"/>
</segment>
</net>
<net name="N$12" class="0">
<segment>
<pinref part="P7" gate="G$1" pin="C"/>
<pinref part="RN1" gate="G$1" pin="8"/>
<wire x1="109.22" y1="58.42" x2="109.22" y2="55.88" width="0.1524" layer="91"/>
</segment>
</net>
<net name="P6" class="0">
<segment>
<pinref part="P8" gate="G$1" pin="C"/>
<pinref part="RN1" gate="G$1" pin="9"/>
<wire x1="111.76" y1="63.5" x2="111.76" y2="55.88" width="0.1524" layer="91"/>
</segment>
</net>
<net name="N$14" class="0">
<segment>
<pinref part="P4" gate="G$1" pin="C"/>
<pinref part="RN1" gate="G$1" pin="5"/>
<wire x1="101.6" y1="63.5" x2="101.6" y2="55.88" width="0.1524" layer="91"/>
</segment>
</net>
<net name="N$15" class="0">
<segment>
<pinref part="P3" gate="G$1" pin="C"/>
<pinref part="RN1" gate="G$1" pin="4"/>
<wire x1="99.06" y1="58.42" x2="99.06" y2="55.88" width="0.1524" layer="91"/>
</segment>
</net>
<net name="N$16" class="0">
<segment>
<pinref part="P2" gate="G$1" pin="C"/>
<pinref part="RN1" gate="G$1" pin="3"/>
<wire x1="96.52" y1="63.5" x2="96.52" y2="55.88" width="0.1524" layer="91"/>
</segment>
</net>
<net name="N$17" class="0">
<segment>
<pinref part="P1" gate="G$1" pin="C"/>
<pinref part="RN1" gate="G$1" pin="2"/>
<wire x1="93.98" y1="58.42" x2="93.98" y2="55.88" width="0.1524" layer="91"/>
</segment>
</net>
</nets>
</sheet>
</sheets>
</schematic>
</drawing>
<compatibility>
<note version="6.3" minversion="6.2.2" severity="warning">
Since Version 6.2.2 text objects can contain more than one line,
which will not be processed correctly with this version.
</note>
</compatibility>
</eagle>
